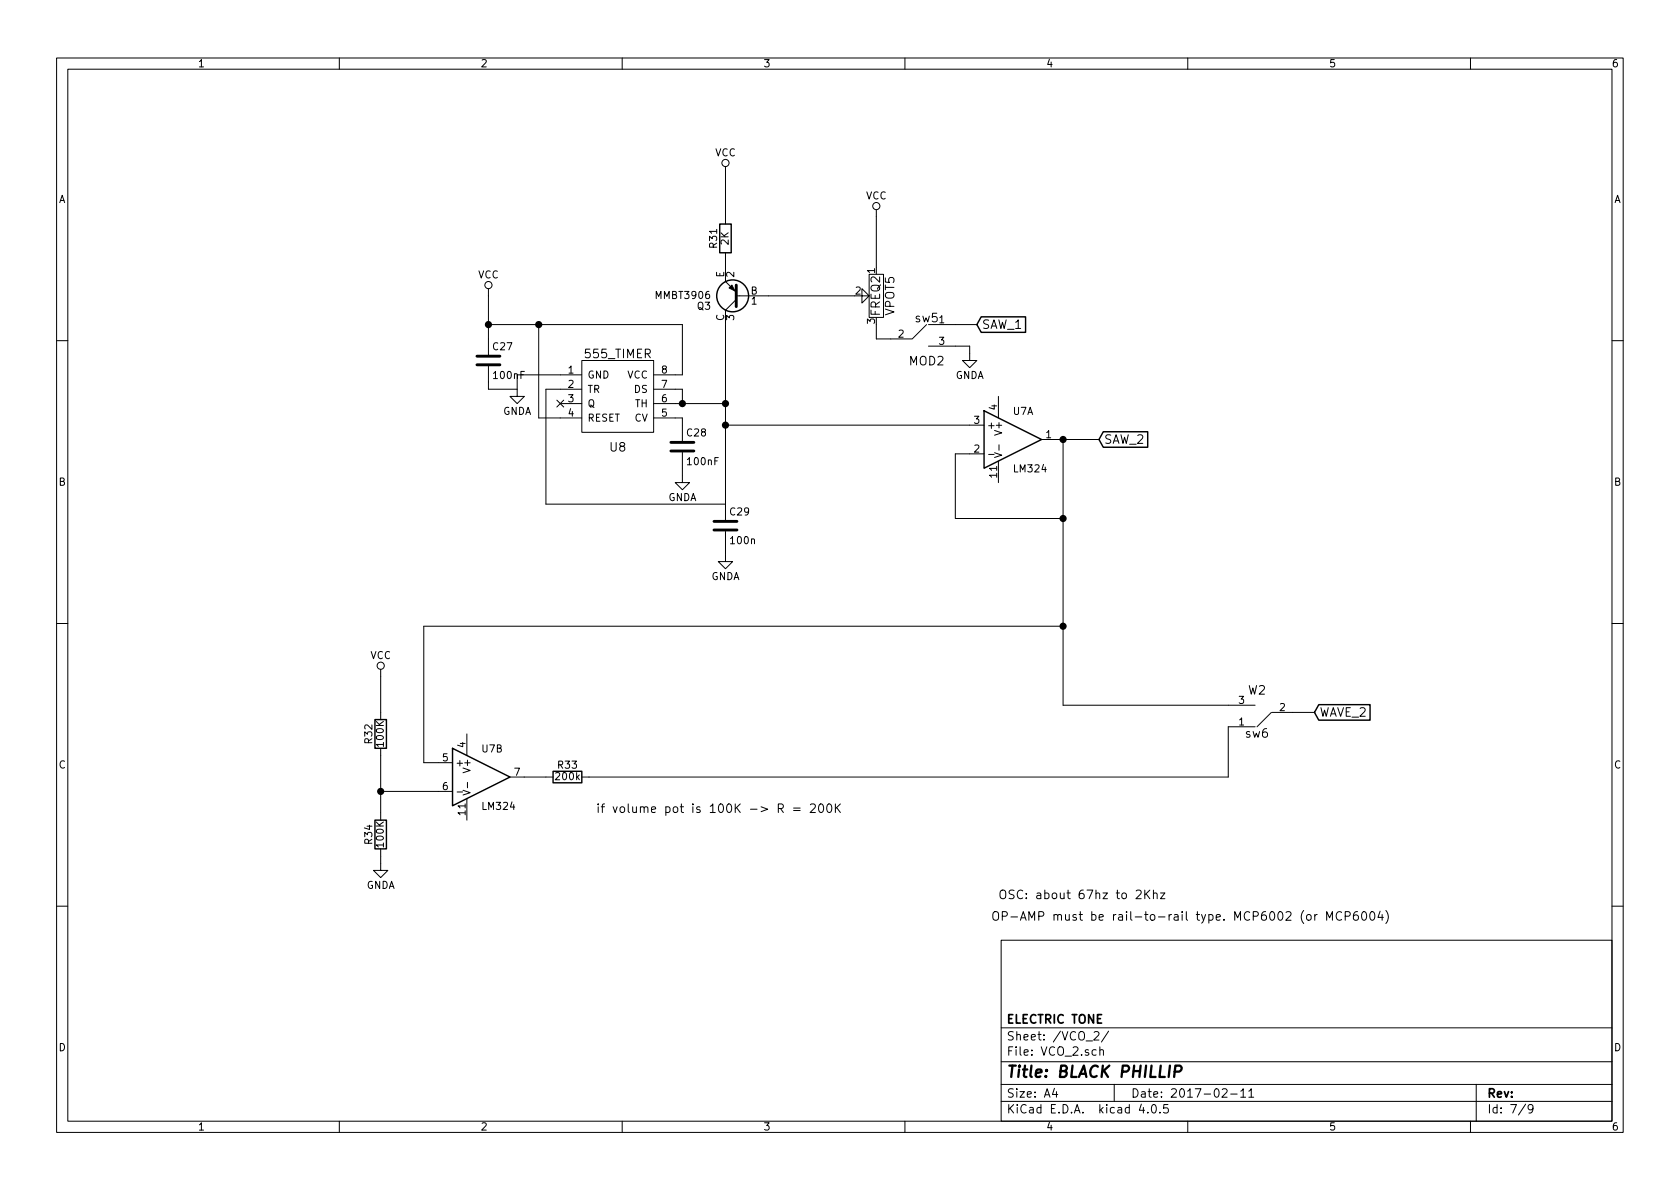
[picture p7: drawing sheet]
<svg xmlns="http://www.w3.org/2000/svg" width="297mm" height="210mm" viewBox="0 0 297 210" stroke-linecap="round" stroke-linejoin="round" font-family="sans-serif">
<g fill="none" stroke="#000" stroke-width=".18">
<path d="M10 10.3h277v189.9h-277zM12 12.2h273v186.1h-273zM60 10.3v1.9M110 10.3v1.9M160 10.3v1.9M210 10.3v1.9M260 10.3v1.9M128.3 29.5v10.1M154.9 37.1v10.1M86.4 57.4h34.2v8.9h-5M86.4 51v11.7M95.2 57.4v16.5h7.7"/>
<path d="M128.3 44.7v5.1l1.9 1.9M130.2 52.3h20.9M130.2 53l-1.9 1.9v37M152.4 52.3h1.3l-1.3 1.3v-2.6l1.3 1.3M153.7 48.5h2.5v7.6h-2.5zM154.9 57.4v2.5h6.3M163.8 57.4l-2.5 2.5M164.2 57.4h8.5M10 60.2h2M86.4 64.8v4h5M91.4 68.8v1.3h1.3l-1.3 1.3-1.2-1.3h1.2M98.5 70.8l1.2 1.2"/>
<path d="M99.1 71.4h3.8M99.7 70.8l-1.2 1.2M102.9 63.7h12.7v12.7h-12.7zM102.9 66.3h-11.5v2.5M102.9 68.8h-6.4v20.3h31.8M115.6 68.8h5v2.6M115.6 73.9h5v4.1M115.6 71.4h12.7M128.3 75.2h45.7M164.2 61.2h7.2v2.5h1.3l-1.3 1.3-1.2-1.3h1.2M176.5 70.1v3.8M176.6 78.7v.9"/>
<path d="M184.1 77.7h10.2M188 77.7v47h33.9M285 60.2h2M120.6 80v5.3h1.3l-1.3 1.3-1.2-1.3h1.2M128.3 94v5.3h1.2l-1.2 1.3-1.3-1.3h1.3M174 80.3h-5.1v11.4h19.1M174.8 80.4h1M175.8 80.1l1.3 .4-1.3 .4M176.5 81.5v3.8M10 110.3h2M67.3 118.4v8.8M188 110.7h-113.1v24.2h5.1"/>
<path d="M285 110.3h2M67.3 132.3v12.7M67.3 139.9h12.7M81.9 139.7l1.2 .5-1.2 .4M82.5 129.8v3.8M82.7 138.3v1M90.2 137.4h7.6M221.9 128.5h-4.7v8.9h-114.3M224.8 126l-2.6 2.5M224.9 126h7.5M67.3 150.1v3.8h1.3l-1.3 1.3-1.3-1.3h1.3M80.8 140h1"/>
<path d="M82.5 141.2v3.8M137.6 143l.8-.1 .1-.2-.1-.4-.2-.1h-.6v1.5M138 143l.5 .7M140.3 142.9h1.2M140.3 143.3h1.2M143.3 142.3l.2-.1h.4l.2 .1 .1 .3-.1 .2-.9 .9h1M144.9 142.3l.2-.1a.81 .81 0 0 1 .5 .7 .81 .81 0 0 1-.5 .8l-.2-.2-.2-.4zM146.3 142.3l.3-.1a.81 .81 0 0 1 .5 .7 .81 .81 0 0 1-.5 .8l-.3-.2-.1-.4zM147.7 142.2v1.5M147.9 142.8l.7 .9M148.6 142.2l-.9 .8M200.9 157.6l.2-.2h.4l.2 .2 .1 .2-.1 .3-.9 .8h1"/>
<path d="M202.4 157.4v1.5M202.6 158.1l.7 .8M203.3 157.4l-.9 .9M203.9 158.1l.1-.1a.36 .36 0 0 1 .6 .1v.8M203.9 157.4v1.5M205.2 157.9h.8l-.8 1h.8M10 160.2h2M177 166.3h108v32h-108zM231.1 161.9l.2-.2 .4 .2 .1 .6-.1 .2h-.4l-.2-.1zM232.5 161.7v1M232.9 161.7l-.3 .1-.1 .2M234.6 162.7v-1.5l.5 1.1 .5-1.1v1.5"/>
<path d="M237.2 161.4a.62 .62 0 0 0-.7-.1 .62 .62 0 0 0-.3 .8 .58 .58 0 0 0 .4 .6 .58 .58 0 0 0 .6-.1M237.8 162l.8-.1 .1-.2v-.3l-.3-.2h-.6v1.5M240 161.2a.62 .62 0 0 0-.7 .7l.1 .7a.48 .48 0 0 0 .8-.1l-.1-.6a.48 .48 0 0 0-.8 .2M240.9 161.4l.2-.2a.81 .81 0 0 1 .5 .8 .81 .81 0 0 1-.5 .7l-.2-.1-.2-.5zM242.4 161.3l.2-.1a.81 .81 0 0 1 .5 .8 .81 .81 0 0 1-.5 .7 .98 .98 0 0 1-.2-1.4zM244 161.1l-.4 1.1h1M244.4 161.7v1M245 161a1.75 1.75 0 0 1 0 2.3M285 160.2h2M60 198.3v1.9M110 198.3v1.9M160 198.3v1.9"/>
<path d="M177 194.8h108M177 191.8h108M177 187.8h108M177 181.8h108M186.4 192.5l-.3 1h.9M186.8 193v1M193.4 182.6l.3-.2h.3l.3 .4-.9 1.1h.9M193.8 185.7l-.4-.1-.3 .3 .1 .6 .2 .1 .4-.1M194.5 185.7l.2-.1 .3 .1 .1 .9M194.5 185.1v1.5M196 182.3l-1.3 2M197 191.8v3"/>
<path d="M201.8 195.2l-.4 1.1h1M202.9 196.7v.1M203.8 195.4l.1-.1a.81 .81 0 0 1 .6 .6 .81 .81 0 0 1-.3 .8l-.1 .1a.8 .8 0 0 1-.6-.6 .8 .8 0 0 1 .3-.8zM205.1 196.7v.1M206.5 195.3h-.7l-.1 .7 .2-.1 .5 .1 .2 .2-.1 .5-.2 .1-.6-.1M210 198.3v1.9M216.1 192.7l.2-.2h.4l.3 .5-1 1h1M217.6 193.5h1.1M219.4 193l.4-.5v1.5M219.4 194h.8M220.8 193l.4-.5v1.5M220.8 194h.9"/>
<path d="M260 198.3v1.9M261 191.8v6.5M269.7 195.2l-1.2 2M271 196l-.2 .3h-.3l-.3-.3v-.4l.1-.2 .5-.1 .2 .2a1.19 1.19 0 0 1-.2 1.2l-.5 .1"/>
<circle cx="128.3" cy="28.8" r=".63"/>
<circle cx="154.9" cy="36.4" r=".63"/>
<circle cx="86.4" cy="50.4" r=".63"/>
<circle cx="67.3" cy="117.7" r=".63"/>
</g>
<path d="M207.7 189.5h.8a.56 .56 0 0 0 .4-.5 .56 .56 0 0 0-.3-.6h-.8l-.2 2" fill="none" stroke="#000" stroke-width=".41"/>
<g fill="#000" stroke="#000" stroke-width=".25">
<circle cx="86.4" cy="57.4" r=".51"/>
<circle cx="95.3" cy="57.4" r=".51"/>
<circle cx="120.7" cy="71.4" r=".51"/>
<circle cx="128.3" cy="71.4" r=".51"/>
<circle cx="128.3" cy="75.2" r=".51"/>
<circle cx="188" cy="77.7" r=".51"/>
<circle cx="188" cy="91.7" r=".51"/>
<circle cx="188" cy="110.7" r=".51"/>
<circle cx="67.3" cy="139.9" r=".51"/>
</g>
<g fill="none" stroke="#000" stroke-width=".25">
<path d="M127.3 39.6h2v5.1h-2zM173.5 56h7.8v2.8h-7.8l-.8-1.4zM174 72.6l10.1 5.1-10.1 5.1zM195.1 76.3h7.8v2.8h-7.8l-.8-1.4zM66.3 127.2h2v5.1h-2zM80 132.3l10.2 5.1-10.2 5.1zM97.8 136.4h5.1v2h-5.1zM233.2 124.6h9v2.7h-9l-.8-1.3zM66.3 145h2v5.1h-2z"/>
<circle cx="129.5" cy="52.3" r="2.82"/>
</g>
<path d="M84.3 64.5h4.1M84.3 63h4.1M118.6 79.8h4.1M118.6 78.2h4.1M126.2 93.7h4.1M126.2 92.2h4.1" fill="none" stroke="#000" stroke-width=".51"/>
<path d="M130.2 50.4v3.8z" fill="#000" stroke="#000" stroke-width=".51"/>
<path d="M128.9 50.9l.5-.5 .5 1z" fill="#000" stroke="#000" stroke-width=".18"/>
<text font-size="2.8" x="178" y="190.5">Title: BLACK PHILLIP</text>
<g font-size="2.1">
<text x="155.6" y="55.8" transform="rotate(-90 155.6 55.8)">FREQ2</text>
<text x="158.1" y="55.8" transform="rotate(-90 158.1 55.8)">VPOT5</text>
<text x="161.8" y="57">sw5</text>
<text x="173.6" y="58.2">SAW_1</text>
<text x="103.6" y="63.3">555_TIMER</text>
<text x="160.8" y="64.6">MOD2</text>
<text x="107.9" y="79.9">U8</text>
<text x="195.2" y="78.5">SAW_2</text>
<text x="220.7" y="122.8">W2</text>
<text x="220.2" y="130.4">sw6</text>
<text x="233.3" y="126.7">WAVE_2</text>
<text x="105.4" y="143.8">if volume pot is 100K -&gt; R = 200K</text>
<text x="176.5" y="159">OSC: about 67hz to 2Khz</text>
<text x="175.3" y="162.8">OP-AMP must be rail-to-rail type. MCP6002 (or MCP6004)</text>
<text x="178" y="184">Sheet: /VCO_2/</text>
<text x="178" y="181">ELECTRIC TONE</text>
<text x="178" y="186.7">File: VCO_2.sch</text>
<text x="178" y="196.9">KiCad E.D.A. kicad 4.0.5</text>
<text x="178" y="194.1">Size: A4</text>
<text x="200" y="194.1">Date: 2017-02-11</text>
<text x="263" y="194.1">Rev:</text>
<text x="263" y="196.9">Id: 7/9</text>
</g>
<g font-size="1.8">
<text x="35" y="11.9">1</text>
<text x="85" y="11.9">2</text>
<text x="135" y="11.9">3</text>
<text x="185" y="11.9">4</text>
<text x="235" y="11.9">5</text>
<text x="285" y="11.9">6</text>
<text x="126.4" y="27.6">VCC</text>
<text x="10.4" y="35.9">A</text>
<text x="153.1" y="35.2">VCC</text>
<text x="285.4" y="35.9">A</text>
<text x="126.8" y="43.8" transform="rotate(-90 126.8 43.8)">R31</text>
<text x="128.8" y="43.3" transform="rotate(-90 128.8 43.3)">2K</text>
<text x="84.5" y="49.2">VCC</text>
<text x="116.1" y="52.9">MMBT3906</text>
<text x="128" y="49.1" transform="rotate(-90 128 49.1)">E</text>
<text x="129.8" y="49" transform="rotate(-90 129.8 49)">2</text>
<text x="132.7" y="52.1">B</text>
<text x="132.9" y="53.8">1</text>
<text x="151.3" y="52.1">2</text>
<text x="154.7" y="48.3" transform="rotate(-90 154.7 48.3)">1</text>
<text x="123.3" y="54.8">Q3</text>
<text x="128" y="56.8" transform="rotate(-90 128 56.8)">C</text>
<text x="129.8" y="56.6" transform="rotate(-90 129.8 56.6)">3</text>
<text x="154.7" y="57.2" transform="rotate(-90 154.7 57.2)">3</text>
<text x="158.9" y="59.7">2</text>
<text x="166" y="57.1">1</text>
<text x="87.2" y="61.9">C27</text>
<text x="166" y="61">3</text>
<text x="87.4" y="67">100nF</text>
<text x="100.5" y="66">1</text>
<text x="100.5" y="68.6">2</text>
<text x="100.5" y="71.1">3</text>
<text x="103.9" y="66.9">GND</text>
<text x="103.9" y="69.5">TR</text>
<text x="110.8" y="66.9">VCC</text>
<text x="112.1" y="69.5">DS</text>
<text x="117" y="71.1">6</text>
<text x="117" y="68.6">7</text>
<text x="117" y="66">8</text>
<text x="168.9" y="67">GNDA</text>
<text x="88.8" y="73.3">GNDA</text>
<text x="100.5" y="73.7">4</text>
<text x="103.9" y="72">Q</text>
<text x="103.9" y="74.5">RESET</text>
<text x="112.1" y="74.5">CV</text>
<text x="112.2" y="72">TH</text>
<text x="117" y="73.7">5</text>
<text x="121.5" y="77.2">C28</text>
<text x="172.2" y="74.9">3</text>
<text x="174.5" y="75.8">+</text>
<text x="176.3" y="72.5" transform="rotate(-90 176.3 72.5)">4</text>
<text x="177.2" y="76.6" transform="rotate(-90 177.2 76.6)">V+</text>
<text x="179.1" y="73.3">U7A</text>
<text x="184.9" y="77.5">1</text>
<text x="121.7" y="82.2">100nF</text>
<text x="172.2" y="80">2</text>
<text x="179.4" y="83.5">LM324</text>
<text x="10.4" y="85.9">B</text>
<text x="118.1" y="88.6">GNDA</text>
<text x="176.3" y="84.4" transform="rotate(-90 176.3 84.4)">11</text>
<text x="285.4" y="85.9">B</text>
<text x="129.1" y="91.1">C29</text>
<text x="129.3" y="96.2">100n</text>
<text x="125.7" y="102.6">GNDA</text>
<text x="65.5" y="116.5">VCC</text>
<text x="219" y="124.5">3</text>
<text x="226.3" y="125.7">2</text>
<text x="65.8" y="131.4" transform="rotate(-90 65.8 131.4)">R32</text>
<text x="67.8" y="131.9" transform="rotate(-90 67.8 131.9)">100K</text>
<text x="219" y="128.3">1</text>
<text x="10.4" y="135.9">C</text>
<text x="78.3" y="134.6">5</text>
<text x="80.5" y="135.5">+</text>
<text x="82.3" y="132.2" transform="rotate(-90 82.3 132.2)">4</text>
<text x="83.2" y="136.3" transform="rotate(-90 83.2 136.3)">V+</text>
<text x="85.2" y="133">U7B</text>
<text x="91" y="137.2">7</text>
<text x="98.4" y="137.9">200k</text>
<text x="98.7" y="135.9">R33</text>
<text x="285.4" y="135.9">C</text>
<text x="78.3" y="139.7">6</text>
<text x="85.4" y="143.2">LM324</text>
<text x="65.8" y="149.2" transform="rotate(-90 65.8 149.2)">R34</text>
<text x="67.8" y="149.7" transform="rotate(-90 67.8 149.7)">100K</text>
<text x="82.3" y="144.1" transform="rotate(-90 82.3 144.1)">11</text>
<text x="64.7" y="157.2">GNDA</text>
<text x="10.4" y="185.9">D</text>
<text x="285.4" y="185.9">D</text>
<text x="35" y="199.9">1</text>
<text x="85" y="199.9">2</text>
<text x="135" y="199.9">3</text>
<text x="185" y="199.9">4</text>
<text x="235" y="199.9">5</text>
<text x="285" y="199.9">6</text>
</g>
</svg>
